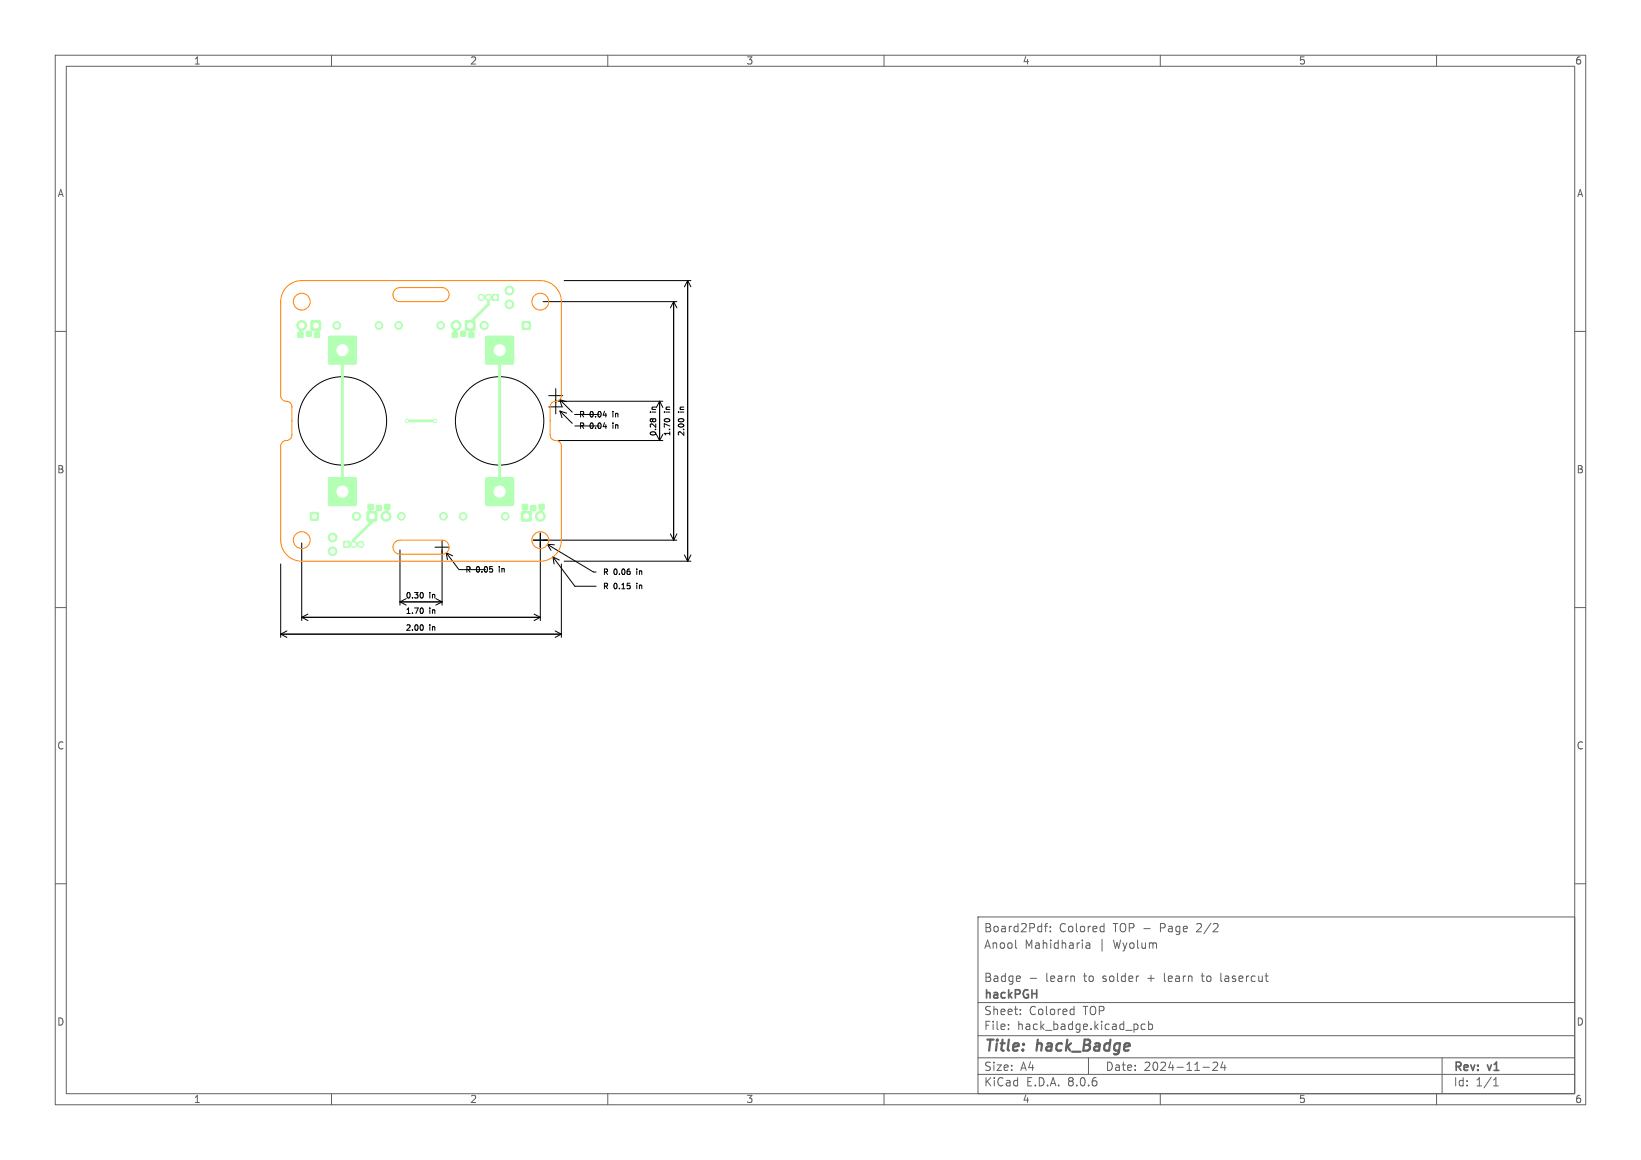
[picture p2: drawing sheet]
<svg xmlns="http://www.w3.org/2000/svg" width="297mm" height="210mm" viewBox="0 0 297 210" stroke-linecap="round" stroke-linejoin="round" font-family="sans-serif">
<g fill="none" stroke="#000" stroke-width=".18">
<path d="M98.3 54.6h24.2M102.1 50.8h22.9M121.9 54.6v43.2M121.9 54.6l.6 1.1M121.9 54.6l-.6 1.1M124.5 50.8v50.8M124.5 50.8l.5 1.1M124.5 50.8l-.6 1.1M99.3 71.6h2.6M99.3 73.7h2.6M100.6 70.4v4.5M101.1 72.6h18.9"/>
<path d="M101.1 79.8h18.9M101.3 72.3l2.3 2.3M101.3 72.3l1.2 .4M101.3 72.3l.4 1.3M101.3 74.4l2.3 2.2M101.3 74.4l1.3 .4M101.3 74.4l.4 1.2M104 75h4.5M104 77.1h4.5M117.7 76l.2-.2 .2 .2 .4-.2 .2 .2M118.8 78.6l.6 1.2M119.4 72.6v7.2"/>
<path d="M119.4 72.6l.6 1.2M119.4 72.6l-.6 1.2M120 78.6l-.6 1.2M120.3 75.9l.3-.1 .6 .1M122.8 75.9l.3-.1 .6 .1M54.6 98.3v14M72.4 99.6v10M78.7 99.1h2.6M80 97.8v11.8M96.5 97.8h26M97.8 96.5v15.8M99.1 98.6l8.3 5h.5"/>
<path d="M99.1 98.6h1.2M99.1 98.6l.6 1M121.3 96.7l.6 1.1M122.5 96.7l-.6 1.1M50.8 102.1v13.3M50.8 114.8h50.8M50.8 114.8l1.1 .6M51.9 114.2l-1.1 .6M54.6 111.8h43.2M54.6 111.8l1.1 .5M55.7 111.2l-1.1 .6M72.4 109h7.6"/>
<path d="M72.4 109l1.1 .6M73.5 108.4l-1.1 .6M76.5 107.3l.1 .4-.1 .5M76.5 110.1l.1 .3-.1 .6M76.5 113.2l.1 .3-.1 .6M78.9 108.4l1.1 .6M80 109l-1.1 .6M80.8 100.1l2.2 2.9M80.8 100.1l1.1 .5M80.8 100.1l.2 1.2M83.1 103.1h4.8M96.7 111.2l1.1 .6"/>
<path d="M97.8 111.8l-1.1 .5M100.1 100.8l3.9 5.3h3.9M100.1 100.8l1.1 .6M100.1 100.8l.2 1.3M100.5 114.2l1.1 .6M101.6 102.1v13.3M101.6 114.8l-1.1 .6M102.1 101.6h22.9M123.9 100.5l.6 1.1M125 100.5l-.5 1.1"/>
<circle cx="62" cy="76.2" r="8"/>
<circle cx="90.4" cy="76.2" r="8"/>
</g>
<g fill="#b3ffb3" stroke="#b3ffb3" stroke-width=".18">
<path d="M94.6 91.3h.9v.9h-.9z"/>
<path d="M94.4 92.6h1.7v1.7h-1.7z"/>
<path d="M97.6 91.3h.9v.9h-.9z"/>
<path d="M96.1 91.5h.8v.9h-.8z"/>
<path d="M56.9 60.2h.9v.9h-.9z"/>
<path d="M56.3 58.1h1.7v1.7h-1.7z"/>
<path d="M53.9 60.2h.9v.9h-.9z"/>
<path d="M55.5 60h.8v.9h-.8z"/>
<path d="M84.9 60.2h.9v.9h-.9z"/>
<path d="M84.3 58.1h1.6v1.7h-1.6z"/>
<path d="M81.9 60.2h.9v.9h-.9z"/>
<path d="M83.4 60h.8v.9h-.8z"/>
<path d="M66.6 91.3h.9v.9h-.9z"/>
<path d="M66.5 92.6h1.6v1.7h-1.6z"/>
<path d="M69.6 91.3h.9v.9h-.9z"/>
<path d="M68.2 91.5h.8v.9h-.8z"/>
<path d="M59.5 60.9h5v5h-5z"/>
<path d="M59.5 86.5h5v5h-5z"/>
<path d="M87.9 86.5h5v5h-5z"/>
<path d="M87.9 60.9h5v5h-5z"/>
<path d="M94.6 58.3h1.3v1.3h-1.3z"/>
<path d="M89.1 53.3h1.1v1.1h-1.1z"/>
<path d="M62.2 98h1.1v1.1h-1.1z"/>
<path d="M56.2 92.8h1.4v1.3h-1.4z"/>
<circle cx="97.8" cy="93.5" r=".9"/>
<circle cx="54.6" cy="58.9" r=".9"/>
<circle cx="82.5" cy="58.9" r=".9"/>
<circle cx="69.8" cy="93.5" r=".9"/>
<circle cx="80.3" cy="93.5" r=".7"/>
<circle cx="72.6" cy="93.5" r=".7"/>
<circle cx="87.6" cy="58.9" r=".75"/>
<circle cx="92.2" cy="55.1" r=".8"/>
<circle cx="92.2" cy="52.6" r=".8"/>
<circle cx="88.4" cy="53.8" r=".56"/>
<circle cx="87.1" cy="53.8" r=".56"/>
<circle cx="64" cy="98.6" r=".56"/>
<circle cx="65.3" cy="98.6" r=".56"/>
<circle cx="60.2" cy="97.3" r=".8"/>
<circle cx="60.2" cy="99.8" r=".8"/>
<circle cx="68.6" cy="58.9" r=".7"/>
<circle cx="61" cy="58.9" r=".7"/>
<circle cx="83.8" cy="93.5" r=".7"/>
<circle cx="91.4" cy="93.5" r=".7"/>
<circle cx="64.5" cy="93.5" r=".75"/>
<circle cx="72.1" cy="58.9" r=".7"/>
<circle cx="79.8" cy="58.9" r=".7"/>
<circle cx="73.7" cy="76.2" r=".3"/>
<circle cx="78.7" cy="76.2" r=".3"/>
</g>
<path d="M54.6 58.9l-.2 .3v1.4M57.1 58.9l.3 .3v1.4M82.5 58.9l-.2 .3v1.4M88.4 53.8v1.3l-3.3 3.3v.5l.2 .3v1.4M62 63.4v25.6M73.7 76.2h5M90.4 63.4v25.6M67.1 91.8v1.4l.2 .3v1l-3.3 3.3v.8M70.1 91.8v1.4l-.3 .3M95 91.8v1.4l.2 .3M98 91.8v1.4l-.2 .3" fill="none" stroke="#b3ffb3" stroke-width=".51"/>
<g fill="#fff" stroke="#fff" stroke-width=".18">
<circle cx="73.7" cy="76.2" r=".15"/>
<circle cx="78.7" cy="76.2" r=".15"/>
<circle cx="95.3" cy="93.5" r=".45"/>
<circle cx="97.8" cy="93.5" r=".45"/>
<circle cx="57.2" cy="58.9" r=".45"/>
<circle cx="54.6" cy="58.9" r=".45"/>
<circle cx="85.1" cy="58.9" r=".45"/>
<circle cx="82.6" cy="58.9" r=".45"/>
<circle cx="67.3" cy="93.5" r=".45"/>
<circle cx="69.9" cy="93.5" r=".45"/>
<circle cx="62" cy="63.4" r="1"/>
<circle cx="62" cy="89" r="1"/>
<circle cx="90.4" cy="89" r="1"/>
<circle cx="90.4" cy="63.4" r="1"/>
<circle cx="80.3" cy="93.5" r=".35"/>
<circle cx="72.6" cy="93.5" r=".35"/>
<circle cx="95.3" cy="58.9" r=".37"/>
<circle cx="87.6" cy="58.9" r=".37"/>
<circle cx="92.2" cy="55.1" r=".4"/>
<circle cx="92.2" cy="52.6" r=".4"/>
<circle cx="89.7" cy="53.8" r=".3"/>
<circle cx="88.4" cy="53.8" r=".3"/>
<circle cx="87.1" cy="53.8" r=".3"/>
<circle cx="62.7" cy="98.6" r=".3"/>
<circle cx="64" cy="98.6" r=".3"/>
<circle cx="65.3" cy="98.6" r=".3"/>
<circle cx="60.2" cy="97.3" r=".4"/>
<circle cx="60.2" cy="99.8" r=".4"/>
<circle cx="68.6" cy="58.9" r=".35"/>
<circle cx="61" cy="58.9" r=".35"/>
<circle cx="83.8" cy="93.5" r=".35"/>
<circle cx="91.4" cy="93.5" r=".35"/>
<circle cx="56.9" cy="93.5" r=".37"/>
<circle cx="64.5" cy="93.5" r=".37"/>
<circle cx="72.1" cy="58.9" r=".35"/>
<circle cx="79.8" cy="58.9" r=".35"/>
</g>
<g fill="none" stroke="#626262" stroke-width=".18">
<path d="M10 10h277v190h-277zM12 12h273v186h-273zM60 10v2M110 10v2M160 10v2M210 10v2M260 10v2M10 60h2M285 60h2M10 110h2M285 110h2M10 160h2"/>
<path d="M285 160h2M177 166h108v32h-108zM183.9 171.6l.1 .1M186.5 177.1h1.1M189 167.7h.6M189.6 167.2l-.4 .2v1.3M190.1 168.6v.1M190.1 167.8v.1M196.6 170.8h.6v.9M197.2 171.1h-.5a.29 .29 0 0 0-.2 .3 .29 .29 0 0 0 .2 .3l.5-.1M199.4 167.7l.4 .1M199.8 167.2v1.5"/>
<path d="M199.8 168.6l-.4 .1M217.4 176.7h.6M221 176.2v1.3l.2 .2M60 198v2M110 198v2M160 198v2M177 194.5h108M177 191.5h108M177 187.5h108M177 181.5h108M182.5 186.3v.1M182.5 185.5v.1"/>
<path d="M184.7 183.6v.1M184.7 182.8v.1M194 182.7l.4 .1M194.4 182.2v1.5M194.4 183.6l-.4 .1M197 191.5v3M207.2 185.5l-.4-.1-.3 .3v.4l.2 .2h.5M207.9 185.5l.4-.1 .3 .3v.4l-.1 .2h-.6M207.9 184.9v1.5M210 198v2M217.7 193.2h1.2M219.5 192.4l.6-.1 .2 .1 .1 .3-.9 1.1h.9"/>
<path d="M221.3 192.2l-.3 1.1h.9M221.7 192.8v1M260 198v2M261 191.5v6.5M270.3 196.6h.9M270.3 195.5l.4-.4v1.5"/>
</g>
<g fill="none" stroke="#ff8000" stroke-width=".18">
<path d="M51.9 51.9a3.8 3.8 0 0 1 2.7-1.1h43.2a3.8 3.8 0 0 1 3.8 3.8v17a1.17 1.17 0 0 1-1.4 1.1l-.4 .4-.2 .5v5.1a1.17 1.17 0 0 0 1.3 1.1l.5 .4 .2 .6v17a3.8 3.8 0 0 1-3.8 3.8h-43.2a3.8 3.8 0 0 1-3.8-3.8v-17a1.17 1.17 0 0 1 1.4-1.1l.4-.4 .2-.5v-5.1a1.17 1.17 0 0 0-1.3-1.1l-.5-.4-.2-.6v-17a3.8 3.8 0 0 1 1.1-2.7zM71.5 52.4l.8-.3h7.7a1.27 1.27 0 0 1 1.3 1.2 1.27 1.27 0 0 1-1.3 1.3h-7.6a1.27 1.27 0 0 1-1.2-.8 1.27 1.27 0 0 1 .3-1.4zM71.5 98.2l.8-.4h7.7a1.27 1.27 0 0 1 1.3 1.3 1.27 1.27 0 0 1-1.3 1.2h-7.6a1.27 1.27 0 0 1-1.2-.8 1.27 1.27 0 0 1 .3-1.3z"/>
<circle cx="54.6" cy="54.6" r="1.52"/>
<circle cx="97.8" cy="54.6" r="1.52"/>
<circle cx="54.6" cy="97.8" r="1.52"/>
<circle cx="97.8" cy="97.8" r="1.52"/>
</g>
<g font-size="2.8" fill="#626262">
<text x="178" y="190.9">Title:</text>
<text x="187.7" y="190.9">hack_Badge</text>
</g>
<g font-size="2.1" fill="#626262">
<text x="178" y="172">Anool</text>
<text x="178" y="169">Board2Pdf:</text>
<text x="185.4" y="172">Mahidharia</text>
<text x="191.7" y="169">Colored</text>
<text x="198.9" y="172">|</text>
<text x="201.5" y="169">TOP -</text>
<text x="201.7" y="172">Wyolum</text>
<text x="210.2" y="169">Page</text>
<text x="217" y="169">2/2</text>
<text x="178" y="178">Badge</text>
<text x="189.3" y="178">learn</text>
<text x="196.3" y="178">to</text>
<text x="199.8" y="178">solder</text>
<text x="208" y="178">+</text>
<text x="211.2" y="178">learn</text>
<text x="218.2" y="178">to</text>
<text x="221.7" y="178">lasercut</text>
<text x="178" y="184">Sheet:</text>
<text x="178" y="181.2">hackPGH</text>
<text x="186.2" y="184">Colored</text>
<text x="196.1" y="184">TOP</text>
<text x="178" y="186.7">File:</text>
<text x="184.1" y="186.7">hack_badge.kicad_pcb</text>
<text x="178" y="196.9">KiCad</text>
<text x="178" y="194.1">Size:</text>
<text x="184.7" y="194.1">A4</text>
<text x="185.7" y="196.9">E.D.A.</text>
<text x="193.3" y="196.9">8.0.6</text>
<text x="200" y="194.1">Date:</text>
<text x="207" y="194.1">2024-11-24</text>
<text x="263" y="194.3">Rev:</text>
<text x="263" y="196.9">Id:</text>
<text x="267.1" y="196.9">1/1</text>
<text x="269.4" y="194.3">v1</text>
</g>
<g font-size="1.8" fill="#626262">
<text x="35" y="11.9">1</text>
<text x="85" y="11.9">2</text>
<text x="135" y="11.9">3</text>
<text x="185" y="11.9">4</text>
<text x="235" y="11.9">5</text>
<text x="285" y="11.9">6</text>
<text x="10.3" y="35.9">A</text>
<text x="285.4" y="35.9">A</text>
<text x="10.3" y="85.9">B</text>
<text x="285.3" y="85.9">B</text>
<text x="10.3" y="135.9">C</text>
<text x="285.3" y="135.9">C</text>
<text x="10.3" y="185.9">D</text>
<text x="285.3" y="185.9">D</text>
<text x="35" y="199.9">1</text>
<text x="85" y="199.9">2</text>
<text x="135" y="199.9">3</text>
<text x="185" y="199.9">4</text>
<text x="235" y="199.9">5</text>
<text x="285" y="199.9">6</text>
</g>
<g font-size="1.4">
<text x="104.7" y="75.8">R</text>
<text x="104.7" y="77.8">R</text>
<text x="106.7" y="75.8">0.04</text>
<text x="106.7" y="77.8">0.04</text>
<text x="111.1" y="75.8">in</text>
<text x="111.1" y="77.8">in</text>
<text x="119" y="74.7" transform="rotate(-90 119 74.7)">in</text>
<text x="121.5" y="74.7" transform="rotate(-90 121.5 74.7)">in</text>
<text x="124" y="74.7" transform="rotate(-90 124 74.7)">in</text>
<text x="119" y="79.1" transform="rotate(-90 119 79.1)">0.28</text>
<text x="121.5" y="79.1" transform="rotate(-90 121.5 79.1)">1.70</text>
<text x="124" y="79.1" transform="rotate(-90 124 79.1)">2.00</text>
<text x="84.1" y="103.8">R</text>
<text x="86.2" y="103.8">0.05</text>
<text x="90.5" y="103.8">in</text>
<text x="109" y="106.9">R</text>
<text x="109" y="104.3">R</text>
<text x="111" y="106.9">0.15</text>
<text x="111" y="104.3">0.06</text>
<text x="115.4" y="106.9">in</text>
<text x="115.4" y="104.3">in</text>
<text x="73.3" y="108.5">0.30</text>
<text x="73.3" y="111.3">1.70</text>
<text x="77.7" y="108.5">in</text>
<text x="77.7" y="111.3">in</text>
<text x="73.3" y="114.4">2.00</text>
<text x="77.7" y="114.4">in</text>
</g>
</svg>
